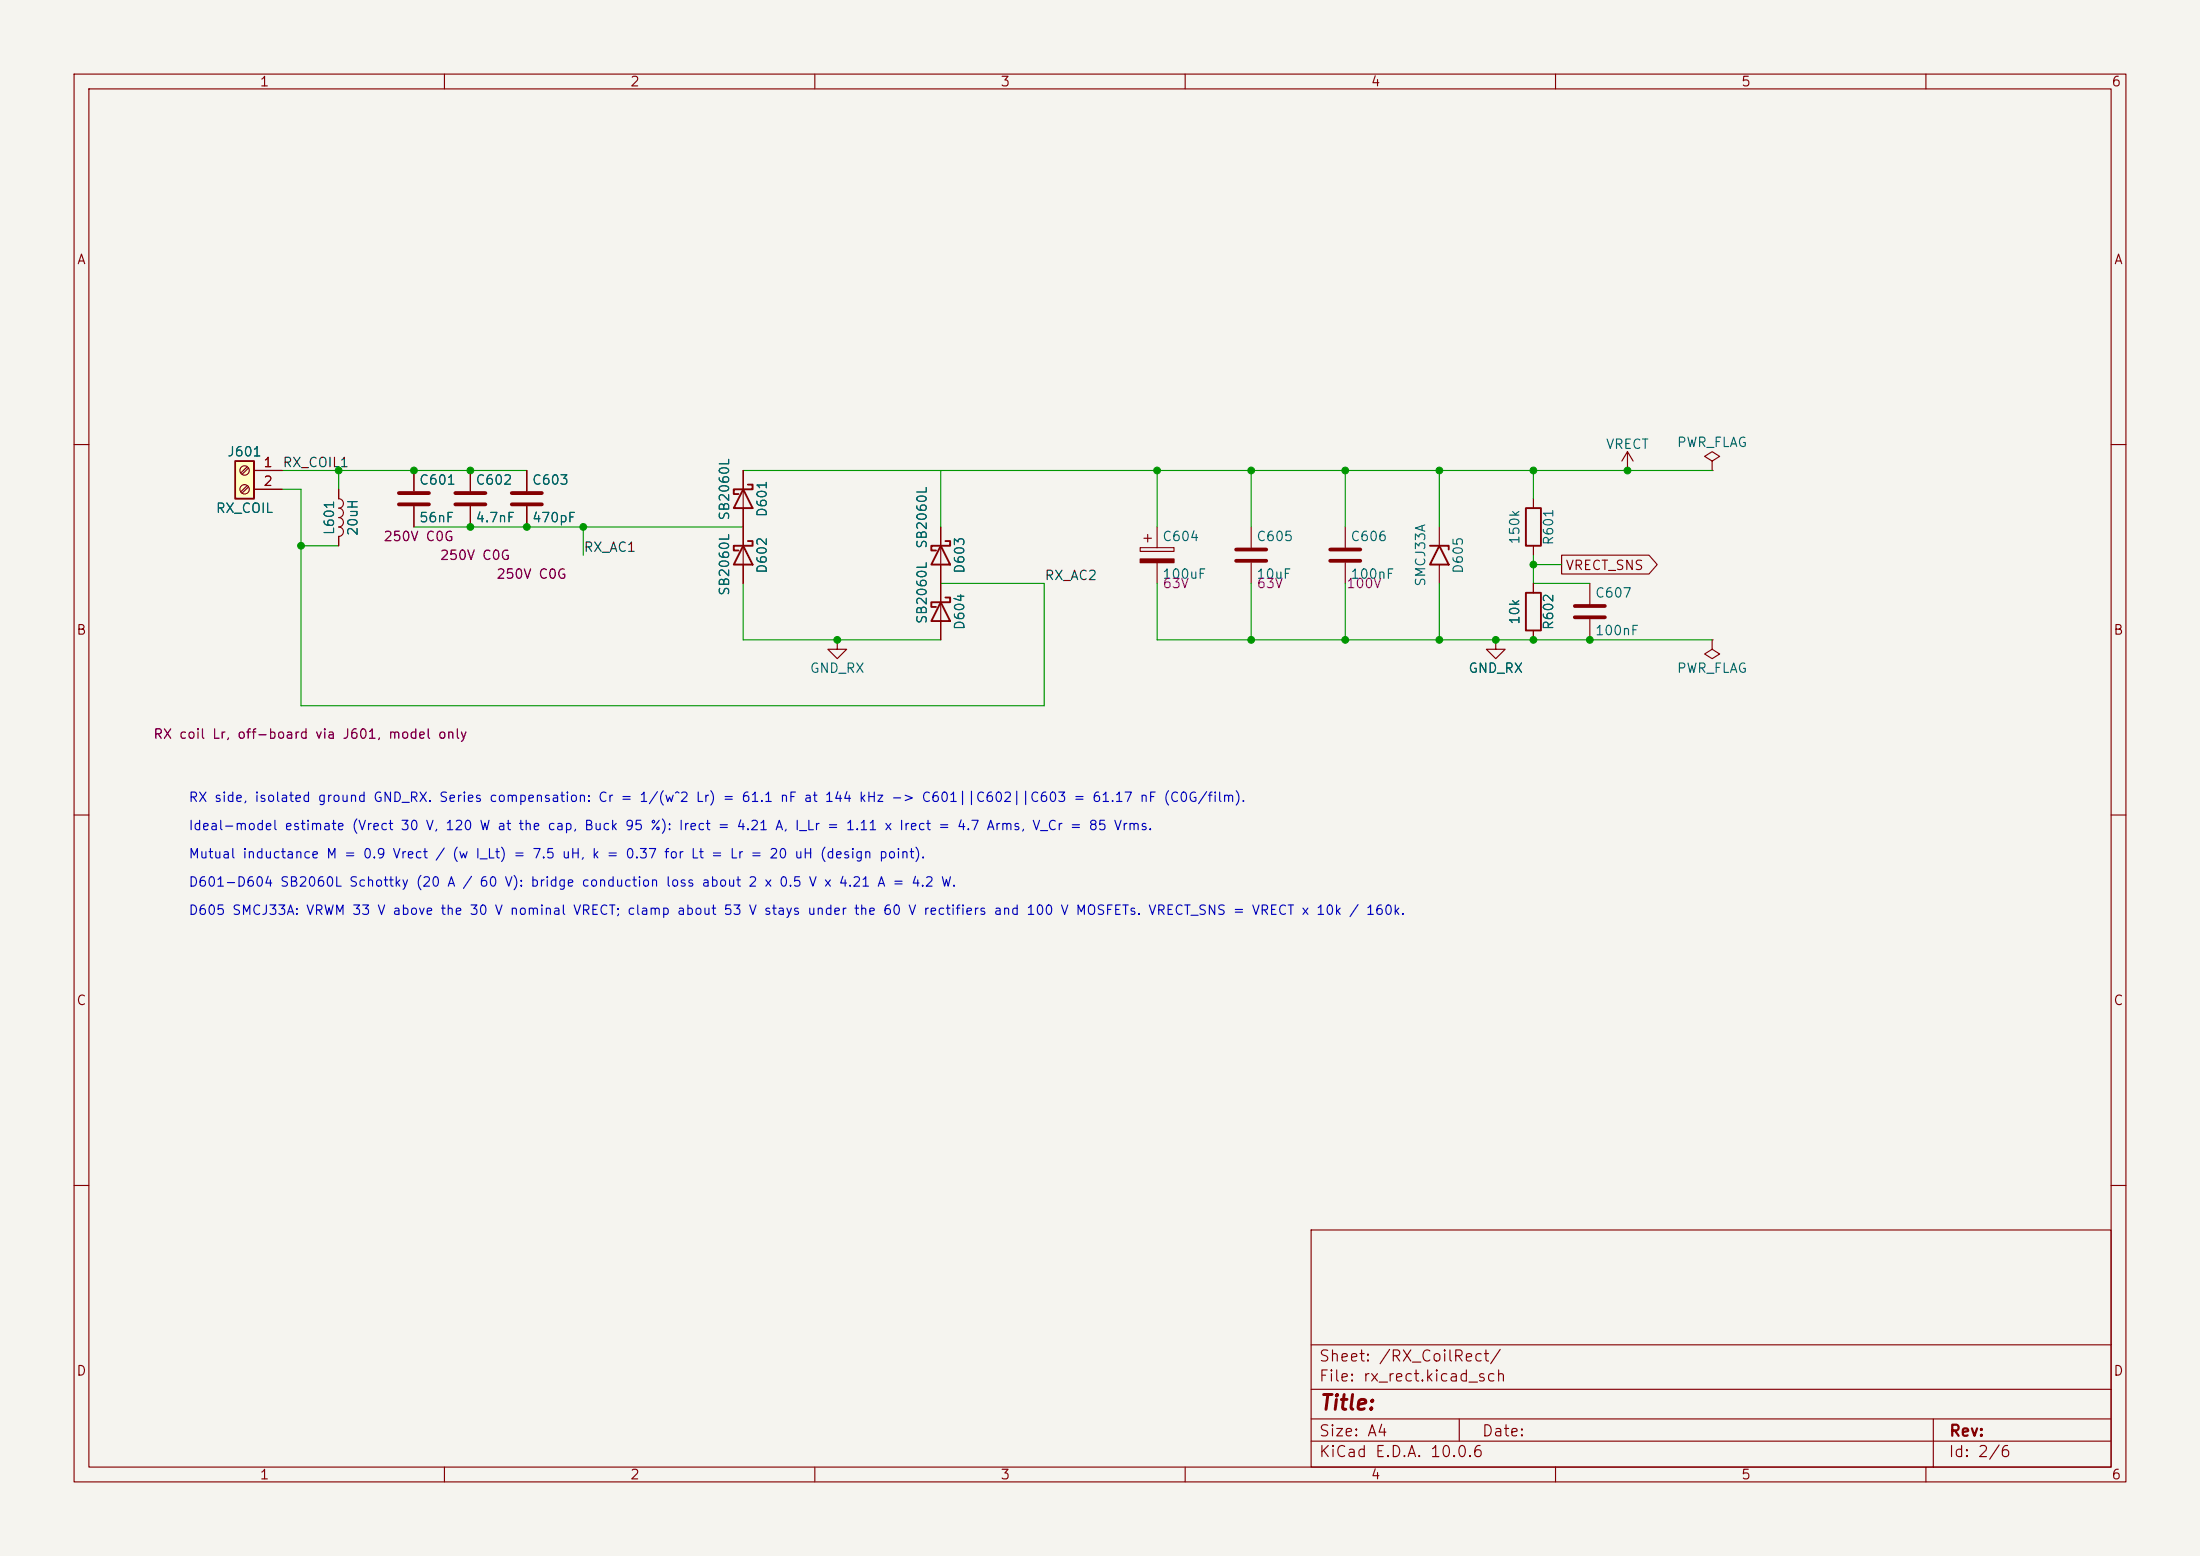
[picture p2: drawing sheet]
(kicad_sch
 (version 20260306)
 (generator "eeschema")
 (generator_version "10.0")
 (paper "A4")
 (lib_symbols
  (symbol "Connector:Screw_Terminal_01x02"
   (pin_names
    (offset 1.016) (hide yes)) (exclude_from_sim no) (in_bom yes) (on_board yes)
   (in_pos_files yes)
   (duplicate_pin_numbers_are_jumpers no)
   (property "Reference" "J" (at 0 2.54 0) (show_name no) (do_not_autoplace no) (effects (font (size 1.27 1.27))))
   (property "Value" "Screw_Terminal_01x02" (at 0 -5.08 0) (show_name no) (do_not_autoplace no) (effects (font (size 1.27 1.27))))
   (property "Footprint" "" (at 0 0 0) (show_name no) (do_not_autoplace no) (hide yes) (effects (font (size 1.27 1.27))))
   (property "Datasheet" "" (at 0 0 0) (show_name no) (do_not_autoplace no) (hide yes) (effects (font (size 1.27 1.27))))
   (property "Description" "Generic screw terminal, single row, 01x02, script generated (kicad-library-utils/schlib/autogen/connector/)" (at 0 0 0) (show_name no) (do_not_autoplace no) (hide yes) (effects (font (size 1.27 1.27))))
   (symbol "Screw_Terminal_01x02_1_1"
    (rectangle (start -1.27 1.27) (end 1.27 -3.81) (stroke (width 0.254) (type default)) (fill (type background)))
    (polyline (pts (xy -0.5334 0.3302) (xy 0.3302 -0.508)) (stroke (width 0.1524) (type default)) (fill (type none)))
    (polyline (pts (xy -0.5334 -2.2098) (xy 0.3302 -3.048)) (stroke (width 0.1524) (type default)) (fill (type none)))
    (polyline (pts (xy -0.3556 0.508) (xy 0.508 -0.3302)) (stroke (width 0.1524) (type default)) (fill (type none)))
    (polyline (pts (xy -0.3556 -2.032) (xy 0.508 -2.8702)) (stroke (width 0.1524) (type default)) (fill (type none)))
    (circle (center 0 0) (radius 0.635) (stroke (width 0.1524) (type default)) (fill (type none)))
    (circle (center 0 -2.54) (radius 0.635) (stroke (width 0.1524) (type default)) (fill (type none)))
    (pin passive line (at -5.08 0 0) (length 3.81) (name "Pin_1" (effects (font (size 1.27 1.27)))) (number "1" (effects (font (size 1.27 1.27)))))
    (pin passive line (at -5.08 -2.54 0) (length 3.81) (name "Pin_2" (effects (font (size 1.27 1.27)))) (number "2" (effects (font (size 1.27 1.27))))))
   (embedded_fonts no))
  (symbol "Device:C"
   (pin_numbers (hide yes))
   (pin_names
    (offset 0.254)) (exclude_from_sim no) (in_bom yes) (on_board yes)
   (in_pos_files yes)
   (duplicate_pin_numbers_are_jumpers no)
   (property "Reference" "C" (at 0.635 2.54 0) (show_name no) (do_not_autoplace no) (effects (font (size 1.27 1.27)) (justify left)))
   (property "Value" "C" (at 0.635 -2.54 0) (show_name no) (do_not_autoplace no) (effects (font (size 1.27 1.27)) (justify left)))
   (property "Footprint" "" (at 0.9652 -3.81 0) (show_name no) (do_not_autoplace no) (hide yes) (effects (font (size 1.27 1.27))))
   (property "Datasheet" "" (at 0 0 0) (show_name no) (do_not_autoplace no) (hide yes) (effects (font (size 1.27 1.27))))
   (property "Description" "Unpolarized capacitor" (at 0 0 0) (show_name no) (do_not_autoplace no) (hide yes) (effects (font (size 1.27 1.27))))
   (symbol "C_0_1"
    (polyline (pts (xy -2.032 0.762) (xy 2.032 0.762)) (stroke (width 0.508) (type default)) (fill (type none)))
    (polyline (pts (xy -2.032 -0.762) (xy 2.032 -0.762)) (stroke (width 0.508) (type default)) (fill (type none))))
   (symbol "C_1_1"
    (pin passive line (at 0 3.81 270) (length 2.794) (name "" (effects (font (size 1.27 1.27)))) (number "1" (effects (font (size 1.27 1.27)))))
    (pin passive line (at 0 -3.81 90) (length 2.794) (name "" (effects (font (size 1.27 1.27)))) (number "2" (effects (font (size 1.27 1.27))))))
   (embedded_fonts no))
  (symbol "Device:C_Polarized"
   (pin_numbers (hide yes))
   (pin_names
    (offset 0.254)) (exclude_from_sim no) (in_bom yes) (on_board yes)
   (in_pos_files yes)
   (duplicate_pin_numbers_are_jumpers no)
   (property "Reference" "C" (at 0.635 2.54 0) (show_name no) (do_not_autoplace no) (effects (font (size 1.27 1.27)) (justify left)))
   (property "Value" "C_Polarized" (at 0.635 -2.54 0) (show_name no) (do_not_autoplace no) (effects (font (size 1.27 1.27)) (justify left)))
   (property "Footprint" "" (at 0.9652 -3.81 0) (show_name no) (do_not_autoplace no) (hide yes) (effects (font (size 1.27 1.27))))
   (property "Datasheet" "" (at 0 0 0) (show_name no) (do_not_autoplace no) (hide yes) (effects (font (size 1.27 1.27))))
   (property "Description" "Polarized capacitor" (at 0 0 0) (show_name no) (do_not_autoplace no) (hide yes) (effects (font (size 1.27 1.27))))
   (symbol "C_Polarized_0_1"
    (rectangle (start -2.286 0.508) (end 2.286 1.016) (stroke (width 0) (type default)) (fill (type none)))
    (polyline (pts (xy -1.778 2.286) (xy -0.762 2.286)) (stroke (width 0) (type default)) (fill (type none)))
    (polyline (pts (xy -1.27 2.794) (xy -1.27 1.778)) (stroke (width 0) (type default)) (fill (type none)))
    (rectangle (start 2.286 -0.508) (end -2.286 -1.016) (stroke (width 0) (type default)) (fill (type outline))))
   (symbol "C_Polarized_1_1"
    (pin passive line (at 0 3.81 270) (length 2.794) (name "" (effects (font (size 1.27 1.27)))) (number "1" (effects (font (size 1.27 1.27)))))
    (pin passive line (at 0 -3.81 90) (length 2.794) (name "" (effects (font (size 1.27 1.27)))) (number "2" (effects (font (size 1.27 1.27))))))
   (embedded_fonts no))
  (symbol "Device:D_Schottky"
   (pin_numbers (hide yes))
   (pin_names
    (offset 1.016) (hide yes)) (exclude_from_sim no) (in_bom yes) (on_board yes)
   (in_pos_files yes)
   (duplicate_pin_numbers_are_jumpers no)
   (property "Reference" "D" (at 0 2.54 0) (show_name no) (do_not_autoplace no) (effects (font (size 1.27 1.27))))
   (property "Value" "D_Schottky" (at 0 -2.54 0) (show_name no) (do_not_autoplace no) (effects (font (size 1.27 1.27))))
   (property "Footprint" "" (at 0 0 0) (show_name no) (do_not_autoplace no) (hide yes) (effects (font (size 1.27 1.27))))
   (property "Datasheet" "" (at 0 0 0) (show_name no) (do_not_autoplace no) (hide yes) (effects (font (size 1.27 1.27))))
   (property "Description" "Schottky diode" (at 0 0 0) (show_name no) (do_not_autoplace no) (hide yes) (effects (font (size 1.27 1.27))))
   (symbol "D_Schottky_0_1"
    (polyline (pts (xy -1.905 0.635) (xy -1.905 1.27) (xy -1.27 1.27) (xy -1.27 -1.27) (xy -0.635 -1.27) (xy -0.635 -0.635)) (stroke (width 0.254) (type default)) (fill (type none)))
    (polyline (pts (xy 1.27 1.27) (xy 1.27 -1.27) (xy -1.27 0) (xy 1.27 1.27)) (stroke (width 0.254) (type default)) (fill (type none)))
    (polyline (pts (xy 1.27 0) (xy -1.27 0)) (stroke (width 0) (type default)) (fill (type none))))
   (symbol "D_Schottky_1_1"
    (pin passive line (at -3.81 0 0) (length 2.54) (name "K" (effects (font (size 1.27 1.27)))) (number "1" (effects (font (size 1.27 1.27)))))
    (pin passive line (at 3.81 0 180) (length 2.54) (name "A" (effects (font (size 1.27 1.27)))) (number "2" (effects (font (size 1.27 1.27))))))
   (embedded_fonts no))
  (symbol "Device:L"
   (pin_numbers (hide yes))
   (pin_names
    (offset 1.016) (hide yes)) (exclude_from_sim no) (in_bom yes) (on_board yes)
   (in_pos_files yes)
   (duplicate_pin_numbers_are_jumpers no)
   (property "Reference" "L" (at -1.27 0 90) (show_name no) (do_not_autoplace no) (effects (font (size 1.27 1.27))))
   (property "Value" "L" (at 1.905 0 90) (show_name no) (do_not_autoplace no) (effects (font (size 1.27 1.27))))
   (property "Footprint" "" (at 0 0 0) (show_name no) (do_not_autoplace no) (hide yes) (effects (font (size 1.27 1.27))))
   (property "Datasheet" "" (at 0 0 0) (show_name no) (do_not_autoplace no) (hide yes) (effects (font (size 1.27 1.27))))
   (property "Description" "Inductor" (at 0 0 0) (show_name no) (do_not_autoplace no) (hide yes) (effects (font (size 1.27 1.27))))
   (symbol "L_0_1"
    (arc (start 0 2.54) (mid 0.6323 1.905) (end 0 1.27) (stroke (width 0) (type default)) (fill (type none)))
    (arc (start 0 1.27) (mid 0.6323 0.635) (end 0 0) (stroke (width 0) (type default)) (fill (type none)))
    (arc (start 0 0) (mid 0.6323 -0.635) (end 0 -1.27) (stroke (width 0) (type default)) (fill (type none)))
    (arc (start 0 -1.27) (mid 0.6323 -1.905) (end 0 -2.54) (stroke (width 0) (type default)) (fill (type none))))
   (symbol "L_1_1"
    (pin passive line (at 0 3.81 270) (length 1.27) (name "1" (effects (font (size 1.27 1.27)))) (number "1" (effects (font (size 1.27 1.27)))))
    (pin passive line (at 0 -3.81 90) (length 1.27) (name "2" (effects (font (size 1.27 1.27)))) (number "2" (effects (font (size 1.27 1.27))))))
   (embedded_fonts no))
  (symbol "Device:R"
   (pin_numbers (hide yes))
   (pin_names
    (offset 0)) (exclude_from_sim no) (in_bom yes) (on_board yes)
   (in_pos_files yes)
   (duplicate_pin_numbers_are_jumpers no)
   (property "Reference" "R" (at 2.032 0 90) (show_name no) (do_not_autoplace no) (effects (font (size 1.27 1.27))))
   (property "Value" "R" (at 0 0 90) (show_name no) (do_not_autoplace no) (effects (font (size 1.27 1.27))))
   (property "Footprint" "" (at -1.778 0 90) (show_name no) (do_not_autoplace no) (hide yes) (effects (font (size 1.27 1.27))))
   (property "Datasheet" "" (at 0 0 0) (show_name no) (do_not_autoplace no) (hide yes) (effects (font (size 1.27 1.27))))
   (property "Description" "Resistor" (at 0 0 0) (show_name no) (do_not_autoplace no) (hide yes) (effects (font (size 1.27 1.27))))
   (symbol "R_0_1"
    (rectangle (start -1.016 -2.54) (end 1.016 2.54) (stroke (width 0.254) (type default)) (fill (type none))))
   (symbol "R_1_1"
    (pin passive line (at 0 3.81 270) (length 1.27) (name "" (effects (font (size 1.27 1.27)))) (number "1" (effects (font (size 1.27 1.27)))))
    (pin passive line (at 0 -3.81 90) (length 1.27) (name "" (effects (font (size 1.27 1.27)))) (number "2" (effects (font (size 1.27 1.27))))))
   (embedded_fonts no))
  (symbol "Diode:SMAJ33A"
   (pin_numbers (hide yes))
   (pin_names
    (offset 1.016) (hide yes)) (exclude_from_sim no) (in_bom yes) (on_board yes)
   (in_pos_files yes)
   (duplicate_pin_numbers_are_jumpers no)
   (property "Reference" "D" (at 0 2.54 0) (show_name no) (do_not_autoplace no) (effects (font (size 1.27 1.27))))
   (property "Value" "SMAJ33A" (at 0 -2.54 0) (show_name no) (do_not_autoplace no) (effects (font (size 1.27 1.27))))
   (property "Footprint" "Diode_SMD:D_SMA" (at 0 -5.08 0) (show_name no) (do_not_autoplace no) (hide yes) (effects (font (size 1.27 1.27))))
   (property "Datasheet" "https://www.littelfuse.com/media?resourcetype=datasheets&itemid=75e32973-b177-4ee3-a0ff-cedaf1abdb93&filename=smaj-datasheet" (at -1.27 0 0) (show_name no) (do_not_autoplace no) (hide yes) (effects (font (size 1.27 1.27))))
   (property "Description" "400W unidirectional Transient Voltage Suppressor, 33.0Vr, SMA(DO-214AC)" (at 0 0 0) (show_name no) (do_not_autoplace no) (hide yes) (effects (font (size 1.27 1.27))))
   (symbol "SMAJ33A_0_1"
    (polyline (pts (xy -0.762 1.27) (xy -1.27 1.27) (xy -1.27 -1.27)) (stroke (width 0.254) (type default)) (fill (type none)))
    (polyline (pts (xy 1.27 1.27) (xy 1.27 -1.27) (xy -1.27 0) (xy 1.27 1.27)) (stroke (width 0.254) (type default)) (fill (type none))))
   (symbol "SMAJ33A_1_1"
    (pin passive line (at -3.81 0 0) (length 2.54) (name "A1" (effects (font (size 1.27 1.27)))) (number "1" (effects (font (size 1.27 1.27)))))
    (pin passive line (at 3.81 0 180) (length 2.54) (name "A2" (effects (font (size 1.27 1.27)))) (number "2" (effects (font (size 1.27 1.27))))))
   (embedded_fonts no))
  (symbol "power:+24V"
   (power global)
   (pin_numbers (hide yes))
   (pin_names
    (offset 0) (hide yes)) (exclude_from_sim no) (in_bom yes) (on_board yes)
   (in_pos_files yes)
   (duplicate_pin_numbers_are_jumpers no)
   (property "Reference" "#PWR" (at 0 -3.81 0) (show_name no) (do_not_autoplace no) (hide yes) (effects (font (size 1.27 1.27))))
   (property "Value" "+24V" (at 0 3.556 0) (show_name no) (do_not_autoplace no) (effects (font (size 1.27 1.27))))
   (property "Footprint" "" (at 0 0 0) (show_name no) (do_not_autoplace no) (hide yes) (effects (font (size 1.27 1.27))))
   (property "Datasheet" "" (at 0 0 0) (show_name no) (do_not_autoplace no) (hide yes) (effects (font (size 1.27 1.27))))
   (property "Description" "Power symbol creates a global label with name \"+24V\"" (at 0 0 0) (show_name no) (do_not_autoplace no) (hide yes) (effects (font (size 1.27 1.27))))
   (symbol "+24V_0_1"
    (polyline (pts (xy -0.762 1.27) (xy 0 2.54)) (stroke (width 0) (type default)) (fill (type none)))
    (polyline (pts (xy 0 2.54) (xy 0.762 1.27)) (stroke (width 0) (type default)) (fill (type none)))
    (polyline (pts (xy 0 0) (xy 0 2.54)) (stroke (width 0) (type default)) (fill (type none))))
   (symbol "+24V_1_1"
    (pin power_in line (at 0 0 90) (length 0) (name "" (effects (font (size 1.27 1.27)))) (number "1" (effects (font (size 1.27 1.27))))))
   (embedded_fonts no))
  (symbol "power:GND"
   (power global)
   (pin_numbers (hide yes))
   (pin_names
    (offset 0) (hide yes)) (exclude_from_sim no) (in_bom yes) (on_board yes)
   (in_pos_files yes)
   (duplicate_pin_numbers_are_jumpers no)
   (property "Reference" "#PWR" (at 0 -6.35 0) (show_name no) (do_not_autoplace no) (hide yes) (effects (font (size 1.27 1.27))))
   (property "Value" "GND" (at 0 -3.81 0) (show_name no) (do_not_autoplace no) (effects (font (size 1.27 1.27))))
   (property "Footprint" "" (at 0 0 0) (show_name no) (do_not_autoplace no) (hide yes) (effects (font (size 1.27 1.27))))
   (property "Datasheet" "" (at 0 0 0) (show_name no) (do_not_autoplace no) (hide yes) (effects (font (size 1.27 1.27))))
   (property "Description" "Power symbol creates a global label with name \"GND\" , ground" (at 0 0 0) (show_name no) (do_not_autoplace no) (hide yes) (effects (font (size 1.27 1.27))))
   (symbol "GND_0_1"
    (polyline (pts (xy 0 0) (xy 0 -1.27) (xy 1.27 -1.27) (xy 0 -2.54) (xy -1.27 -1.27) (xy 0 -1.27)) (stroke (width 0) (type default)) (fill (type none))))
   (symbol "GND_1_1"
    (pin power_in line (at 0 0 270) (length 0) (name "" (effects (font (size 1.27 1.27)))) (number "1" (effects (font (size 1.27 1.27))))))
   (embedded_fonts no))
  (symbol "power:PWR_FLAG"
   (power global)
   (pin_numbers (hide yes))
   (pin_names
    (offset 0) (hide yes)) (exclude_from_sim no) (in_bom yes) (on_board yes)
   (in_pos_files yes)
   (duplicate_pin_numbers_are_jumpers no)
   (property "Reference" "#FLG" (at 0 1.905 0) (show_name no) (do_not_autoplace no) (hide yes) (effects (font (size 1.27 1.27))))
   (property "Value" "PWR_FLAG" (at 0 3.81 0) (show_name no) (do_not_autoplace no) (effects (font (size 1.27 1.27))))
   (property "Footprint" "" (at 0 0 0) (show_name no) (do_not_autoplace no) (hide yes) (effects (font (size 1.27 1.27))))
   (property "Datasheet" "" (at 0 0 0) (show_name no) (do_not_autoplace no) (hide yes) (effects (font (size 1.27 1.27))))
   (property "Description" "Special symbol for telling ERC where power comes from" (at 0 0 0) (show_name no) (do_not_autoplace no) (hide yes) (effects (font (size 1.27 1.27))))
   (symbol "PWR_FLAG_0_0"
    (pin power_out line (at 0 0 90) (length 0) (name "" (effects (font (size 1.27 1.27)))) (number "1" (effects (font (size 1.27 1.27))))))
   (symbol "PWR_FLAG_0_1"
    (polyline (pts (xy 0 0) (xy 0 1.27) (xy -1.016 1.905) (xy 0 2.54) (xy 1.016 1.905) (xy 0 1.27)) (stroke (width 0) (type default)) (fill (type none))))
   (embedded_fonts no)))
 (text "Ideal-model estimate (Vrect 30 V, 120 W at the cap, Buck 95 %): Irect = 4.21 A, I_Lr = 1.11 x Irect = 4.7 Arms, V_Cr = 85 Vrms."
  (exclude_from_sim no)
  (at 25.4 112.395 0)
  (effects (font (size 1.27 1.27)) (justify left bottom)))
 (text "RX side, isolated ground GND_RX. Series compensation: Cr = 1/(w^2 Lr) = 61.1 nF at 144 kHz -> C601||C602||C603 = 61.17 nF (C0G/film)."
  (exclude_from_sim no)
  (at 25.4 108.585 0)
  (effects (font (size 1.27 1.27)) (justify left bottom)))
 (text "D601-D604 SB2060L Schottky (20 A / 60 V): bridge conduction loss about 2 x 0.5 V x 4.21 A = 4.2 W."
  (exclude_from_sim no)
  (at 25.4 120.015 0)
  (effects (font (size 1.27 1.27)) (justify left bottom)))
 (text "D605 SMCJ33A: VRWM 33 V above the 30 V nominal VRECT; clamp about 53 V stays under the 60 V rectifiers and 100 V MOSFETs. VRECT_SNS = VRECT x 10k / 160k."
  (exclude_from_sim no)
  (at 25.4 123.825 0)
  (effects (font (size 1.27 1.27)) (justify left bottom)))
 (text "Mutual inductance M = 0.9 Vrect / (w I_Lt) = 7.5 uH, k = 0.37 for Lt = Lr = 20 uH (design point)."
  (exclude_from_sim no)
  (at 25.4 116.205 0)
  (effects (font (size 1.27 1.27)) (justify left bottom)))
 (junction
  (at 194.31 63.5)
  (diameter 0)
  (color 0 0 0 0))
 (junction
  (at 78.74 71.12)
  (diameter 0)
  (color 0 0 0 0))
 (junction
  (at 207.01 76.2)
  (diameter 0)
  (color 0 0 0 0))
 (junction
  (at 113.03 86.36)
  (diameter 0)
  (color 0 0 0 0))
 (junction
  (at 181.61 63.5)
  (diameter 0)
  (color 0 0 0 0))
 (junction
  (at 71.12 71.12)
  (diameter 0)
  (color 0 0 0 0))
 (junction
  (at 168.91 63.5)
  (diameter 0)
  (color 0 0 0 0))
 (junction
  (at 194.31 86.36)
  (diameter 0)
  (color 0 0 0 0))
 (junction
  (at 55.88 63.5)
  (diameter 0)
  (color 0 0 0 0))
 (junction
  (at 168.91 86.36)
  (diameter 0)
  (color 0 0 0 0))
 (junction
  (at 45.72 63.5)
  (diameter 0)
  (color 0 0 0 0))
 (junction
  (at 181.61 86.36)
  (diameter 0)
  (color 0 0 0 0))
 (junction
  (at 219.71 63.5)
  (diameter 0)
  (color 0 0 0 0))
 (junction
  (at 207.01 63.5)
  (diameter 0)
  (color 0 0 0 0))
 (junction
  (at 201.93 86.36)
  (diameter 0)
  (color 0 0 0 0))
 (junction
  (at 156.21 63.5)
  (diameter 0)
  (color 0 0 0 0))
 (junction
  (at 214.63 86.36)
  (diameter 0)
  (color 0 0 0 0))
 (junction
  (at 207.01 86.36)
  (diameter 0)
  (color 0 0 0 0))
 (junction
  (at 63.5 63.5)
  (diameter 0)
  (color 0 0 0 0))
 (junction
  (at 40.64 73.66)
  (diameter 0)
  (color 0 0 0 0))
 (junction
  (at 63.5 71.12)
  (diameter 0)
  (color 0 0 0 0))
 (wire
  (pts (xy 38.1 66.04) (xy 40.64 66.04))
  (stroke (width 0) (type default)))
 (wire
  (pts (xy 40.64 66.04) (xy 40.64 95.25))
  (stroke (width 0) (type default)))
 (wire
  (pts (xy 156.21 86.36) (xy 231.14 86.36))
  (stroke (width 0) (type default)))
 (wire
  (pts (xy 100.33 86.36) (xy 127 86.36))
  (stroke (width 0) (type default)))
 (wire
  (pts (xy 38.1 63.5) (xy 71.12 63.5))
  (stroke (width 0) (type default)))
 (wire
  (pts (xy 127 63.5) (xy 231.14 63.5))
  (stroke (width 0) (type default)))
 (wire
  (pts (xy 100.33 78.74) (xy 100.33 86.36))
  (stroke (width 0) (type default)))
 (wire
  (pts (xy 45.72 73.66) (xy 40.64 73.66))
  (stroke (width 0) (type default)))
 (wire
  (pts (xy 55.88 71.12) (xy 100.33 71.12))
  (stroke (width 0) (type default)))
 (wire
  (pts (xy 207.01 78.74) (xy 214.63 78.74))
  (stroke (width 0) (type default)))
 (wire
  (pts (xy 168.91 63.5) (xy 168.91 71.12))
  (stroke (width 0) (type default)))
 (wire
  (pts (xy 194.31 63.5) (xy 194.31 71.12))
  (stroke (width 0) (type default)))
 (wire
  (pts (xy 45.72 63.5) (xy 45.72 66.04))
  (stroke (width 0) (type default)))
 (wire
  (pts (xy 140.97 95.25) (xy 140.97 78.74))
  (stroke (width 0) (type default)))
 (wire
  (pts (xy 156.21 63.5) (xy 156.21 71.12))
  (stroke (width 0) (type default)))
 (wire
  (pts (xy 181.61 63.5) (xy 181.61 71.12))
  (stroke (width 0) (type default)))
 (wire
  (pts (xy 194.31 78.74) (xy 194.31 86.36))
  (stroke (width 0) (type default)))
 (wire
  (pts (xy 207.01 63.5) (xy 207.01 67.31))
  (stroke (width 0) (type default)))
 (wire
  (pts (xy 207.01 74.93) (xy 207.01 78.74))
  (stroke (width 0) (type default)))
 (wire
  (pts (xy 40.64 95.25) (xy 140.97 95.25))
  (stroke (width 0) (type default)))
 (wire
  (pts (xy 181.61 78.74) (xy 181.61 86.36))
  (stroke (width 0) (type default)))
 (wire
  (pts (xy 78.74 71.12) (xy 78.74 74.93))
  (stroke (width 0) (type default)))
 (wire
  (pts (xy 127 63.5) (xy 127 71.12))
  (stroke (width 0) (type default)))
 (wire
  (pts (xy 140.97 78.74) (xy 127 78.74))
  (stroke (width 0) (type default)))
 (wire
  (pts (xy 168.91 78.74) (xy 168.91 86.36))
  (stroke (width 0) (type default)))
 (wire
  (pts (xy 156.21 78.74) (xy 156.21 86.36))
  (stroke (width 0) (type default)))
 (wire
  (pts (xy 100.33 63.5) (xy 127 63.5))
  (stroke (width 0) (type default)))
 (wire
  (pts (xy 207.01 76.2) (xy 210.82 76.2))
  (stroke (width 0) (type default)))
 (label "RX_AC1"
  (at 78.74 74.93 0)
  (effects (font (size 1.27 1.27)) (justify left bottom)))
 (label "RX_COIL1"
  (at 38.1 63.5 0)
  (effects (font (size 1.27 1.27)) (justify left bottom)))
 (label "RX_AC2"
  (at 140.97 78.74 0)
  (effects (font (size 1.27 1.27)) (justify left bottom)))
 (global_label "VRECT_SNS"
  (shape output)
  (at 210.82 76.2 0)
  (effects (font (size 1.27 1.27)) (justify left))
  (property "Intersheetrefs" "${INTERSHEET_REFS}" (at 210.82 76.2 0) (hide yes) (show_name no) (do_not_autoplace no) (effects (font (size 1.27 1.27)))))
 (symbol
  (lib_id "Device:C")
  (at 63.5 67.31 0)
  (unit 1)
  (body_style 1)
  (exclude_from_sim no)
  (in_bom yes)
  (on_board yes)
  (in_pos_files yes)
  (dnp no)
  (property "Reference" "C602" (at 64.135 64.77 0) (show_name no) (do_not_autoplace no) (effects (font (size 1.27 1.27)) (justify left)))
  (property "Value" "4.7nF" (at 64.135 69.85 0) (show_name no) (do_not_autoplace no) (effects (font (size 1.27 1.27)) (justify left)))
  (property "Footprint" "Capacitor_SMD:C_1812_4532Metric" (at 63.5 67.31 0) (hide yes) (show_name no) (do_not_autoplace no) (effects (font (size 1.27 1.27))))
  (property "Datasheet" "" (at 63.5 67.31 0) (hide yes) (show_name no) (do_not_autoplace no) (effects (font (size 1.27 1.27))))
  (property "Description" "Unpolarized capacitor" (at 63.5 67.31 0) (hide yes) (show_name no) (do_not_autoplace no) (effects (font (size 1.27 1.27))))
  (property "Voltage" "250V C0G" (at 64.135 74.93 0) (show_name no) (do_not_autoplace no) (effects (font (size 1.27 1.27))))
  (pin "2")
  (pin "1"))
 (symbol
  (lib_id "power:PWR_FLAG")
  (at 231.14 63.5 0)
  (unit 1)
  (body_style 1)
  (exclude_from_sim no)
  (in_bom yes)
  (on_board yes)
  (in_pos_files yes)
  (dnp no)
  (property "Reference" "#PWR004" (at 231.14 61.595 0) (hide yes) (show_name no) (do_not_autoplace no) (effects (font (size 1.27 1.27))))
  (property "Value" "PWR_FLAG" (at 231.14 59.69 0) (show_name no) (do_not_autoplace no) (effects (font (size 1.27 1.27))))
  (property "Footprint" "" (at 231.14 63.5 0) (hide yes) (show_name no) (do_not_autoplace no) (effects (font (size 1.27 1.27))))
  (property "Datasheet" "" (at 231.14 63.5 0) (hide yes) (show_name no) (do_not_autoplace no) (effects (font (size 1.27 1.27))))
  (property "Description" "Special symbol for telling ERC where power comes from" (at 231.14 63.5 0) (hide yes) (show_name no) (do_not_autoplace no) (effects (font (size 1.27 1.27))))
  (pin "1"))
 (symbol
  (lib_id "Device:D_Schottky")
  (at 100.33 67.31 270)
  (unit 1)
  (body_style 1)
  (exclude_from_sim no)
  (in_bom yes)
  (on_board yes)
  (in_pos_files yes)
  (dnp no)
  (property "Reference" "D601" (at 102.87 67.31 0) (show_name no) (do_not_autoplace no) (effects (font (size 1.27 1.27))))
  (property "Value" "SB2060L" (at 97.79 66.04 0) (show_name no) (do_not_autoplace no) (effects (font (size 1.27 1.27))))
  (property "Footprint" "Diode_SMD:D_PowerDI-5" (at 100.33 67.31 0) (hide yes) (show_name no) (do_not_autoplace no) (effects (font (size 1.27 1.27))))
  (property "Datasheet" "" (at 100.33 67.31 0) (hide yes) (show_name no) (do_not_autoplace no) (effects (font (size 1.27 1.27))))
  (property "Description" "Schottky diode" (at 100.33 67.31 0) (hide yes) (show_name no) (do_not_autoplace no) (effects (font (size 1.27 1.27))))
  (pin "2")
  (pin "1"))
 (symbol
  (lib_id "Device:C")
  (at 181.61 74.93 0)
  (unit 1)
  (body_style 1)
  (exclude_from_sim no)
  (in_bom yes)
  (on_board yes)
  (in_pos_files yes)
  (dnp no)
  (property "Reference" "C606" (at 182.245 72.39 0) (show_name no) (do_not_autoplace no) (effects (font (size 1.27 1.27)) (justify left)))
  (property "Value" "100nF" (at 182.245 77.47 0) (show_name no) (do_not_autoplace no) (effects (font (size 1.27 1.27)) (justify left)))
  (property "Footprint" "Capacitor_SMD:C_0805_2012Metric" (at 181.61 74.93 0) (hide yes) (show_name no) (do_not_autoplace no) (effects (font (size 1.27 1.27))))
  (property "Datasheet" "" (at 181.61 74.93 0) (hide yes) (show_name no) (do_not_autoplace no) (effects (font (size 1.27 1.27))))
  (property "Description" "Unpolarized capacitor" (at 181.61 74.93 0) (hide yes) (show_name no) (do_not_autoplace no) (effects (font (size 1.27 1.27))))
  (property "Voltage" "100V" (at 184.15 78.74 0) (show_name no) (do_not_autoplace no) (effects (font (size 1.27 1.27))))
  (pin "2")
  (pin "1"))
 (symbol
  (lib_id "power:GND")
  (at 201.93 86.36 0)
  (unit 1)
  (body_style 1)
  (exclude_from_sim no)
  (in_bom yes)
  (on_board yes)
  (in_pos_files yes)
  (dnp no)
  (property "Reference" "#PWR003" (at 201.93 92.71 0) (hide yes) (show_name no) (do_not_autoplace no) (effects (font (size 1.27 1.27))))
  (property "Value" "GND_RX" (at 201.93 90.17 0) (show_name no) (do_not_autoplace no) (effects (font (size 1.27 1.27))))
  (property "Footprint" "" (at 201.93 86.36 0) (hide yes) (show_name no) (do_not_autoplace no) (effects (font (size 1.27 1.27))))
  (property "Datasheet" "" (at 201.93 86.36 0) (hide yes) (show_name no) (do_not_autoplace no) (effects (font (size 1.27 1.27))))
  (property "Description" "Power symbol creates a global label with name \"GND\" , ground" (at 201.93 86.36 0) (hide yes) (show_name no) (do_not_autoplace no) (effects (font (size 1.27 1.27))))
  (pin "1"))
 (symbol
  (lib_id "Connector:Screw_Terminal_01x02")
  (at 33.02 63.5 0)
  (mirror y)
  (unit 1)
  (body_style 1)
  (exclude_from_sim no)
  (in_bom yes)
  (on_board yes)
  (in_pos_files yes)
  (dnp no)
  (property "Reference" "J601" (at 33.02 60.96 0) (show_name no) (do_not_autoplace no) (effects (font (size 1.27 1.27))))
  (property "Value" "RX_COIL" (at 33.02 68.58 0) (show_name no) (do_not_autoplace no) (effects (font (size 1.27 1.27))))
  (property "Footprint" "TerminalBlock_Phoenix:TerminalBlock_Phoenix_MKDS-1,5-2-5.08_1x02_P5.08mm_Horizontal" (at 33.02 63.5 0) (hide yes) (show_name no) (do_not_autoplace no) (effects (font (size 1.27 1.27))))
  (property "Datasheet" "" (at 33.02 63.5 0) (hide yes) (show_name no) (do_not_autoplace no) (effects (font (size 1.27 1.27))))
  (property "Description" "Generic screw terminal, single row, 01x02, script generated (kicad-library-utils/schlib/autogen/connector/)" (at 33.02 63.5 0) (hide yes) (show_name no) (do_not_autoplace no) (effects (font (size 1.27 1.27))))
  (pin "1")
  (pin "2"))
 (symbol
  (lib_id "Device:D_Schottky")
  (at 100.33 74.93 270)
  (unit 1)
  (body_style 1)
  (exclude_from_sim no)
  (in_bom yes)
  (on_board yes)
  (in_pos_files yes)
  (dnp no)
  (property "Reference" "D602" (at 102.87 74.93 0) (show_name no) (do_not_autoplace no) (effects (font (size 1.27 1.27))))
  (property "Value" "SB2060L" (at 97.79 76.2 0) (show_name no) (do_not_autoplace no) (effects (font (size 1.27 1.27))))
  (property "Footprint" "Diode_SMD:D_PowerDI-5" (at 100.33 74.93 0) (hide yes) (show_name no) (do_not_autoplace no) (effects (font (size 1.27 1.27))))
  (property "Datasheet" "" (at 100.33 74.93 0) (hide yes) (show_name no) (do_not_autoplace no) (effects (font (size 1.27 1.27))))
  (property "Description" "Schottky diode" (at 100.33 74.93 0) (hide yes) (show_name no) (do_not_autoplace no) (effects (font (size 1.27 1.27))))
  (pin "1")
  (pin "2"))
 (symbol
  (lib_id "Device:C")
  (at 71.12 67.31 0)
  (unit 1)
  (body_style 1)
  (exclude_from_sim no)
  (in_bom yes)
  (on_board yes)
  (in_pos_files yes)
  (dnp no)
  (property "Reference" "C603" (at 71.755 64.77 0) (show_name no) (do_not_autoplace no) (effects (font (size 1.27 1.27)) (justify left)))
  (property "Value" "470pF" (at 71.755 69.85 0) (show_name no) (do_not_autoplace no) (effects (font (size 1.27 1.27)) (justify left)))
  (property "Footprint" "Capacitor_SMD:C_1812_4532Metric" (at 71.12 67.31 0) (hide yes) (show_name no) (do_not_autoplace no) (effects (font (size 1.27 1.27))))
  (property "Datasheet" "" (at 71.12 67.31 0) (hide yes) (show_name no) (do_not_autoplace no) (effects (font (size 1.27 1.27))))
  (property "Description" "Unpolarized capacitor" (at 71.12 67.31 0) (hide yes) (show_name no) (do_not_autoplace no) (effects (font (size 1.27 1.27))))
  (property "Voltage" "250V C0G" (at 71.755 77.47 0) (show_name no) (do_not_autoplace no) (effects (font (size 1.27 1.27))))
  (pin "2")
  (pin "1"))
 (symbol
  (lib_id "Device:R")
  (at 207.01 82.55 0)
  (unit 1)
  (body_style 1)
  (exclude_from_sim no)
  (in_bom yes)
  (on_board yes)
  (in_pos_files yes)
  (dnp no)
  (property "Reference" "R602" (at 209.042 82.55 90) (show_name no) (do_not_autoplace no) (effects (font (size 1.27 1.27))))
  (property "Value" "10k" (at 204.47 82.55 90) (show_name no) (do_not_autoplace no) (effects (font (size 1.27 1.27))))
  (property "Footprint" "Resistor_SMD:R_0603_1608Metric" (at 207.01 82.55 0) (hide yes) (show_name no) (do_not_autoplace no) (effects (font (size 1.27 1.27))))
  (property "Datasheet" "" (at 207.01 82.55 0) (hide yes) (show_name no) (do_not_autoplace no) (effects (font (size 1.27 1.27))))
  (property "Description" "Resistor" (at 207.01 82.55 0) (hide yes) (show_name no) (do_not_autoplace no) (effects (font (size 1.27 1.27))))
  (pin "1")
  (pin "2"))
 (symbol
  (lib_id "Device:D_Schottky")
  (at 127 82.55 270)
  (unit 1)
  (body_style 1)
  (exclude_from_sim no)
  (in_bom yes)
  (on_board yes)
  (in_pos_files yes)
  (dnp no)
  (property "Reference" "D604" (at 129.54 82.55 0) (show_name no) (do_not_autoplace no) (effects (font (size 1.27 1.27))))
  (property "Value" "SB2060L" (at 124.46 80.01 0) (show_name no) (do_not_autoplace no) (effects (font (size 1.27 1.27))))
  (property "Footprint" "Diode_SMD:D_PowerDI-5" (at 127 82.55 0) (hide yes) (show_name no) (do_not_autoplace no) (effects (font (size 1.27 1.27))))
  (property "Datasheet" "" (at 127 82.55 0) (hide yes) (show_name no) (do_not_autoplace no) (effects (font (size 1.27 1.27))))
  (property "Description" "Schottky diode" (at 127 82.55 0) (hide yes) (show_name no) (do_not_autoplace no) (effects (font (size 1.27 1.27))))
  (pin "2")
  (pin "1"))
 (symbol
  (lib_id "Device:L")
  (at 45.72 69.85 0)
  (unit 1)
  (body_style 1)
  (exclude_from_sim no)
  (in_bom yes)
  (on_board yes)
  (in_pos_files yes)
  (dnp no)
  (property "Reference" "L601" (at 44.45 69.85 90) (show_name no) (do_not_autoplace no) (effects (font (size 1.27 1.27))))
  (property "Value" "20uH" (at 47.625 69.85 90) (show_name no) (do_not_autoplace no) (effects (font (size 1.27 1.27))))
  (property "Footprint" "" (at 45.72 69.85 0) (hide yes) (show_name no) (do_not_autoplace no) (effects (font (size 1.27 1.27))))
  (property "Datasheet" "" (at 45.72 69.85 0) (hide yes) (show_name no) (do_not_autoplace no) (effects (font (size 1.27 1.27))))
  (property "Description" "Inductor" (at 45.72 69.85 0) (hide yes) (show_name no) (do_not_autoplace no) (effects (font (size 1.27 1.27))))
  (property "Note" "RX coil Lr, off-board via J601, model only" (at 41.91 99.06 0) (show_name no) (do_not_autoplace no) (effects (font (size 1.27 1.27))))
  (pin "2")
  (pin "1"))
 (symbol
  (lib_id "Diode:SMAJ33A")
  (at 194.31 74.93 270)
  (unit 1)
  (body_style 1)
  (exclude_from_sim no)
  (in_bom yes)
  (on_board yes)
  (in_pos_files yes)
  (dnp no)
  (property "Reference" "D605" (at 196.85 74.93 0) (show_name no) (do_not_autoplace no) (effects (font (size 1.27 1.27))))
  (property "Value" "SMCJ33A" (at 191.77 74.93 0) (show_name no) (do_not_autoplace no) (effects (font (size 1.27 1.27))))
  (property "Footprint" "Diode_SMD:D_SMC" (at 194.31 74.93 0) (hide yes) (show_name no) (do_not_autoplace no) (effects (font (size 1.27 1.27))))
  (property "Datasheet" "https://www.littelfuse.com/media?resourcetype=datasheets&itemid=75e32973-b177-4ee3-a0ff-cedaf1abdb93&filename=smaj-datasheet" (at 194.31 74.93 0) (hide yes) (show_name no) (do_not_autoplace no) (effects (font (size 1.27 1.27))))
  (property "Description" "400W unidirectional Transient Voltage Suppressor, 33.0Vr, SMA(DO-214AC)" (at 194.31 74.93 0) (hide yes) (show_name no) (do_not_autoplace no) (effects (font (size 1.27 1.27))))
  (pin "1")
  (pin "2"))
 (symbol
  (lib_id "power:+24V")
  (at 219.71 63.5 0)
  (unit 1)
  (body_style 1)
  (exclude_from_sim no)
  (in_bom yes)
  (on_board yes)
  (in_pos_files yes)
  (dnp no)
  (property "Reference" "#PWR001" (at 219.71 67.31 0) (hide yes) (show_name no) (do_not_autoplace no) (effects (font (size 1.27 1.27))))
  (property "Value" "VRECT" (at 219.71 59.944 0) (show_name no) (do_not_autoplace no) (effects (font (size 1.27 1.27))))
  (property "Footprint" "" (at 219.71 63.5 0) (hide yes) (show_name no) (do_not_autoplace no) (effects (font (size 1.27 1.27))))
  (property "Datasheet" "" (at 219.71 63.5 0) (hide yes) (show_name no) (do_not_autoplace no) (effects (font (size 1.27 1.27))))
  (property "Description" "Power symbol creates a global label with name \"+24V\"" (at 219.71 63.5 0) (hide yes) (show_name no) (do_not_autoplace no) (effects (font (size 1.27 1.27))))
  (pin "1"))
 (symbol
  (lib_id "Device:C")
  (at 55.88 67.31 0)
  (unit 1)
  (body_style 1)
  (exclude_from_sim no)
  (in_bom yes)
  (on_board yes)
  (in_pos_files yes)
  (dnp no)
  (property "Reference" "C601" (at 56.515 64.77 0) (show_name no) (do_not_autoplace no) (effects (font (size 1.27 1.27)) (justify left)))
  (property "Value" "56nF" (at 56.515 69.85 0) (show_name no) (do_not_autoplace no) (effects (font (size 1.27 1.27)) (justify left)))
  (property "Footprint" "Capacitor_SMD:C_1812_4532Metric" (at 55.88 67.31 0) (hide yes) (show_name no) (do_not_autoplace no) (effects (font (size 1.27 1.27))))
  (property "Datasheet" "" (at 55.88 67.31 0) (hide yes) (show_name no) (do_not_autoplace no) (effects (font (size 1.27 1.27))))
  (property "Description" "Unpolarized capacitor" (at 55.88 67.31 0) (hide yes) (show_name no) (do_not_autoplace no) (effects (font (size 1.27 1.27))))
  (property "Voltage" "250V C0G" (at 56.515 72.39 0) (show_name no) (do_not_autoplace no) (effects (font (size 1.27 1.27))))
  (pin "1")
  (pin "2"))
 (symbol
  (lib_id "Device:C")
  (at 214.63 82.55 0)
  (unit 1)
  (body_style 1)
  (exclude_from_sim no)
  (in_bom yes)
  (on_board yes)
  (in_pos_files yes)
  (dnp no)
  (property "Reference" "C607" (at 215.265 80.01 0) (show_name no) (do_not_autoplace no) (effects (font (size 1.27 1.27)) (justify left)))
  (property "Value" "100nF" (at 215.265 85.09 0) (show_name no) (do_not_autoplace no) (effects (font (size 1.27 1.27)) (justify left)))
  (property "Footprint" "Capacitor_SMD:C_0603_1608Metric" (at 214.63 82.55 0) (hide yes) (show_name no) (do_not_autoplace no) (effects (font (size 1.27 1.27))))
  (property "Datasheet" "" (at 214.63 82.55 0) (hide yes) (show_name no) (do_not_autoplace no) (effects (font (size 1.27 1.27))))
  (property "Description" "Unpolarized capacitor" (at 214.63 82.55 0) (hide yes) (show_name no) (do_not_autoplace no) (effects (font (size 1.27 1.27))))
  (pin "1")
  (pin "2"))
 (symbol
  (lib_id "Device:R")
  (at 207.01 71.12 0)
  (unit 1)
  (body_style 1)
  (exclude_from_sim no)
  (in_bom yes)
  (on_board yes)
  (in_pos_files yes)
  (dnp no)
  (property "Reference" "R601" (at 209.042 71.12 90) (show_name no) (do_not_autoplace no) (effects (font (size 1.27 1.27))))
  (property "Value" "150k" (at 204.47 71.12 90) (show_name no) (do_not_autoplace no) (effects (font (size 1.27 1.27))))
  (property "Footprint" "Resistor_SMD:R_0603_1608Metric" (at 207.01 71.12 0) (hide yes) (show_name no) (do_not_autoplace no) (effects (font (size 1.27 1.27))))
  (property "Datasheet" "" (at 207.01 71.12 0) (hide yes) (show_name no) (do_not_autoplace no) (effects (font (size 1.27 1.27))))
  (property "Description" "Resistor" (at 207.01 71.12 0) (hide yes) (show_name no) (do_not_autoplace no) (effects (font (size 1.27 1.27))))
  (pin "2")
  (pin "1"))
 (symbol
  (lib_id "Device:C_Polarized")
  (at 156.21 74.93 0)
  (unit 1)
  (body_style 1)
  (exclude_from_sim no)
  (in_bom yes)
  (on_board yes)
  (in_pos_files yes)
  (dnp no)
  (property "Reference" "C604" (at 156.845 72.39 0) (show_name no) (do_not_autoplace no) (effects (font (size 1.27 1.27)) (justify left)))
  (property "Value" "100uF" (at 156.845 77.47 0) (show_name no) (do_not_autoplace no) (effects (font (size 1.27 1.27)) (justify left)))
  (property "Footprint" "Capacitor_SMD:CP_Elec_10x10.5" (at 156.21 74.93 0) (hide yes) (show_name no) (do_not_autoplace no) (effects (font (size 1.27 1.27))))
  (property "Datasheet" "" (at 156.21 74.93 0) (hide yes) (show_name no) (do_not_autoplace no) (effects (font (size 1.27 1.27))))
  (property "Description" "Polarized capacitor" (at 156.21 74.93 0) (hide yes) (show_name no) (do_not_autoplace no) (effects (font (size 1.27 1.27))))
  (property "Voltage" "63V" (at 158.75 78.74 0) (show_name no) (do_not_autoplace no) (effects (font (size 1.27 1.27))))
  (pin "1")
  (pin "2"))
 (symbol
  (lib_id "power:PWR_FLAG")
  (at 231.14 86.36 180)
  (unit 1)
  (body_style 1)
  (exclude_from_sim no)
  (in_bom yes)
  (on_board yes)
  (in_pos_files yes)
  (dnp no)
  (property "Reference" "#PWR005" (at 231.14 88.265 0) (hide yes) (show_name no) (do_not_autoplace no) (effects (font (size 1.27 1.27))))
  (property "Value" "PWR_FLAG" (at 231.14 90.17 0) (show_name no) (do_not_autoplace no) (effects (font (size 1.27 1.27))))
  (property "Footprint" "" (at 231.14 86.36 0) (hide yes) (show_name no) (do_not_autoplace no) (effects (font (size 1.27 1.27))))
  (property "Datasheet" "" (at 231.14 86.36 0) (hide yes) (show_name no) (do_not_autoplace no) (effects (font (size 1.27 1.27))))
  (property "Description" "Special symbol for telling ERC where power comes from" (at 231.14 86.36 0) (hide yes) (show_name no) (do_not_autoplace no) (effects (font (size 1.27 1.27))))
  (pin "1"))
 (symbol
  (lib_id "Device:C")
  (at 168.91 74.93 0)
  (unit 1)
  (body_style 1)
  (exclude_from_sim no)
  (in_bom yes)
  (on_board yes)
  (in_pos_files yes)
  (dnp no)
  (property "Reference" "C605" (at 169.545 72.39 0) (show_name no) (do_not_autoplace no) (effects (font (size 1.27 1.27)) (justify left)))
  (property "Value" "10uF" (at 169.545 77.47 0) (show_name no) (do_not_autoplace no) (effects (font (size 1.27 1.27)) (justify left)))
  (property "Footprint" "Capacitor_SMD:C_1812_4532Metric" (at 168.91 74.93 0) (hide yes) (show_name no) (do_not_autoplace no) (effects (font (size 1.27 1.27))))
  (property "Datasheet" "" (at 168.91 74.93 0) (hide yes) (show_name no) (do_not_autoplace no) (effects (font (size 1.27 1.27))))
  (property "Description" "Unpolarized capacitor" (at 168.91 74.93 0) (hide yes) (show_name no) (do_not_autoplace no) (effects (font (size 1.27 1.27))))
  (property "Voltage" "63V" (at 171.45 78.74 0) (show_name no) (do_not_autoplace no) (effects (font (size 1.27 1.27))))
  (pin "1")
  (pin "2"))
 (symbol
  (lib_id "Device:D_Schottky")
  (at 127 74.93 270)
  (unit 1)
  (body_style 1)
  (exclude_from_sim no)
  (in_bom yes)
  (on_board yes)
  (in_pos_files yes)
  (dnp no)
  (property "Reference" "D603" (at 129.54 74.93 0) (show_name no) (do_not_autoplace no) (effects (font (size 1.27 1.27))))
  (property "Value" "SB2060L" (at 124.46 69.85 0) (show_name no) (do_not_autoplace no) (effects (font (size 1.27 1.27))))
  (property "Footprint" "Diode_SMD:D_PowerDI-5" (at 127 74.93 0) (hide yes) (show_name no) (do_not_autoplace no) (effects (font (size 1.27 1.27))))
  (property "Datasheet" "" (at 127 74.93 0) (hide yes) (show_name no) (do_not_autoplace no) (effects (font (size 1.27 1.27))))
  (property "Description" "Schottky diode" (at 127 74.93 0) (hide yes) (show_name no) (do_not_autoplace no) (effects (font (size 1.27 1.27))))
  (pin "1")
  (pin "2"))
 (symbol
  (lib_id "power:GND")
  (at 113.03 86.36 0)
  (unit 1)
  (body_style 1)
  (exclude_from_sim no)
  (in_bom yes)
  (on_board yes)
  (in_pos_files yes)
  (dnp no)
  (property "Reference" "#PWR002" (at 113.03 92.71 0) (hide yes) (show_name no) (do_not_autoplace no) (effects (font (size 1.27 1.27))))
  (property "Value" "GND_RX" (at 113.03 90.17 0) (show_name no) (do_not_autoplace no) (effects (font (size 1.27 1.27))))
  (property "Footprint" "" (at 113.03 86.36 0) (hide yes) (show_name no) (do_not_autoplace no) (effects (font (size 1.27 1.27))))
  (property "Datasheet" "" (at 113.03 86.36 0) (hide yes) (show_name no) (do_not_autoplace no) (effects (font (size 1.27 1.27))))
  (property "Description" "Power symbol creates a global label with name \"GND\" , ground" (at 113.03 86.36 0) (hide yes) (show_name no) (do_not_autoplace no) (effects (font (size 1.27 1.27))))
  (pin "1")))
